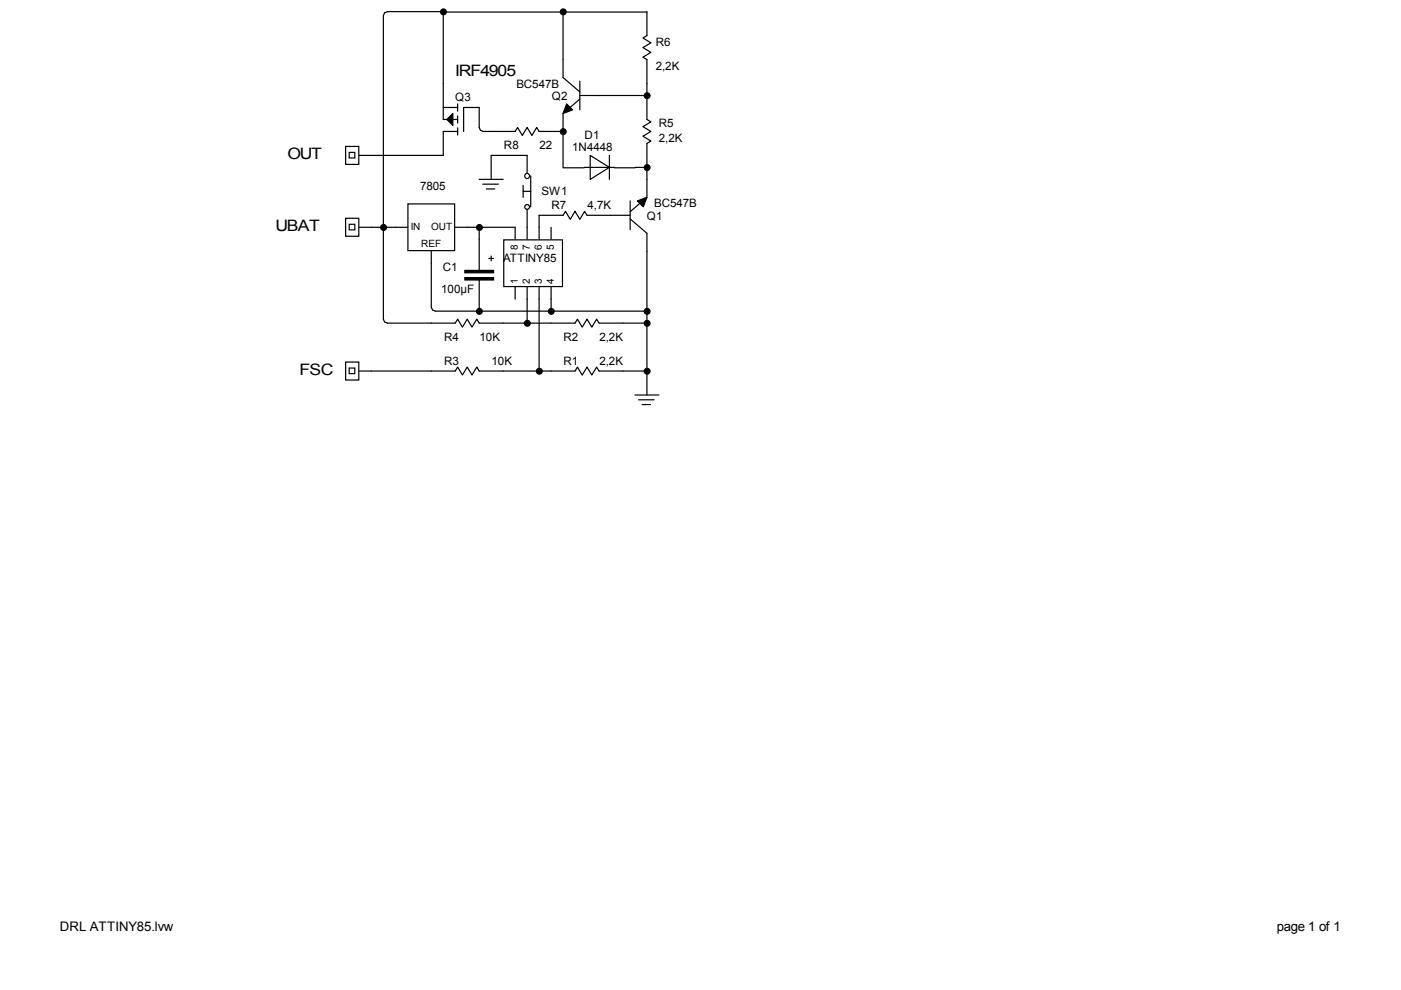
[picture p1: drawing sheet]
<svg xmlns="http://www.w3.org/2000/svg" width="297mm" height="210mm" viewBox="0 0 297 210" stroke-linecap="round" stroke-linejoin="round" font-family="sans-serif">
<path d="M109.2 48.2v2.5M111.8 48.2v2.5M114.3 48.2v2.5M116.8 48.2v2.5M109.2 60.9v2.5M111.8 60.9v2.5M114.3 60.9v2.5M116.8 60.9v2.5" fill="none" stroke="#000" stroke-width=".25"/>
<path d="M106.8 50.9h12.5v9.9h-12.5z" fill-rule="evenodd" fill="#fff" stroke="#000" stroke-width=".25"/>
<path d="M83.8 48.2h2.6M91.4 53.3v2.5M96.5 48.2h2.6M91.4 68.5h5.1l.5-.8 1 1.7 1.1-1.7 1 1.7 1-1.7 .5 .8h5.1M91.4 78.7h5.1l.5-.9 1 1.7 1.1-1.7 1 1.7 1-1.7 .5 .9h5.1M116.8 78.7h5.1l.5-.9 1 1.7 1.1-1.7 1 1.7 1-1.7 .5 .9h5.1M116.8 68.5h5.1l.5-.8 1 1.7 1.1-1.7 1 1.7 1-1.7 .5 .8h5.1" fill="none" stroke="#000" stroke-width=".25"/>
<path d="M86.5 43.2h9.9v9.9h-9.9z" fill-rule="evenodd" fill="#fff" stroke="#000" stroke-width=".25"/>
<path d="M119.4 12.6v3.8l3.5 3.1M137.2 2.5v5l-.9 .6 1.7 1-1.7 1 1.7 1-1.7 1 .9 .5v5.1M122.9 21l-3.5 3.1v3.8M122.9 20.2h4.1M137.2 20.2v5.1l.8 .5-1.7 1.1 1.7 1-1.7 1 1.7 1-.8 .5v5.1M137.2 38v3.8l-3.6 3.1M114.3 45.6h5.1l.5-.8 1 1.7 1-1.7 1 1.7 1.1-1.7 .5 .8h9.1M133.6 46.4l3.6 3.1v3.8" fill="none" stroke="#000" stroke-width=".25"/>
<g fill="#000" stroke="#000" stroke-width=".25">
<path d="M120.1 22l1.3 1.3-2 .8zM135.1 42.6l2.1-.8-.8 2.1z"/>
<path d="M122.9 17.2v6.1z" fill-rule="evenodd"/>
<path d="M133.6 42.6v6.1z" fill-rule="evenodd"/>
</g>
<path d="M125.1 32.9l4.1 2.6-4.1 2.5z" fill="#fff" stroke="#000" stroke-width=".25"/>
<path d="M94 17.7v7.6M76.2 32.9h2.5M94 27.9v5M98.3 22.8h3.3M104.1 27.9h5.1l.5-.9 1 1.7 1.1-1.7 1 1.7 1-1.7 .5 .9h5.1M119.4 35.6h4.5M129.2 32.9v5.1M130.2 35.6h4.5" fill="none" stroke="#000" stroke-width=".25"/>
<g fill="#000" stroke="#000" stroke-width=".25">
<path d="M94.7 25.3l1.3-1.2v2.5zM94 27.9h3zM94 25.3h3zM94 22.8h3z"/>
<path d="M97 27.1v1.5z" fill-rule="evenodd"/>
<path d="M97 24.6v1.5z" fill-rule="evenodd"/>
<path d="M97 22v1.6z" fill-rule="evenodd"/>
<path d="M98.3 22.8v5.1z" fill-rule="evenodd"/>
</g>
<g fill="#fff" stroke="#000" stroke-width=".25">
<path d="M73.3 31h2.8v3.9h-2.8z" fill-rule="evenodd"/>
<path d="M74 32.3h1.2v1.2h-1.2z" fill-rule="evenodd"/>
</g>
<path d="M76.2 78.7h2.5M137.2 78.7v5M134.6 83.7h5.1M135.4 84.8h3.3M136.1 85.8h1.8" fill="none" stroke="#000" stroke-width=".25"/>
<g fill="#fff" stroke="#000" stroke-width=".25">
<path d="M73.3 76.8h2.8v3.8h-2.8z" fill-rule="evenodd"/>
<path d="M74 78h1.2v1.2h-1.2z" fill-rule="evenodd"/>
</g>
<path d="M76.2 48.2h2.5" fill="none" stroke="#000" stroke-width=".25"/>
<g fill="#fff" stroke="#000" stroke-width=".25">
<path d="M73.3 46.3h2.8v3.8h-2.8z" fill-rule="evenodd"/>
<path d="M74 47.6h1.2v1.1h-1.2z" fill-rule="evenodd"/>
</g>
<g fill="#000" stroke="#000" stroke-width=".25">
<path d="M98.6 57.3h6v.5h-6z" fill-rule="evenodd"/>
<path d="M98.6 58.9h6v.5h-6z" fill-rule="evenodd"/>
</g>
<g fill="none" stroke="#000" stroke-width=".25">
<path d="M101.6 38h5.1M102.4 39h3.3M104.1 32.9v5.1M110.9 39.3v2.5M111.8 32.9v3.9M112.5 37.3v6.6M123.9 35.5h6.3M101.6 50.7v6.6M101.6 59.4v6.6M103.1 40.1h1.8M103.6 54.8h1M104.1 54.3v1"/>
<path d="M110.9 40.6h1.6M111.8 44.4v3.8"/>
</g>
<g fill="#fff" stroke="#000" stroke-width=".25">
<circle cx="111.8" cy="43.9" r=".51"/>
<circle cx="111.7" cy="37.3" r=".53"/>
</g>
<g fill="none" stroke="#000" stroke-width=".25">
<path d="M94 17.7v-15.2h-11.9l-.6 .2-.2 .6v64.4l.2 .6 .6 .2h9.3M94 2.6h43.2M119.4 2.5v10.1M137.2 17.7v2.5h-10.2M78.7 32.9h15.3M101.6 22.8v4.2l.3 .6 .5 .3h1.7M104.1 32.9h7.7M119.4 27.9v7.6M134.6 35.5h2.6v2.5M78.7 48.2h5.1M91.4 55.8v9.3l.3 .6 .6 .3h44.9M99.1 48.2h10.1"/>
<path d="M101.6 48.2v2.5M114.3 45.6v2.6M137.2 53.3v25.4h-5.1M78.7 78.7h12.7M106.7 68.5h10.1M106.7 78.7h10.1M111.8 63.4v5.1M114.3 63.4v15.3M116.8 63.4v2.6M132.1 68.5h5.1"/>
</g>
<g fill="#000" stroke="#000" stroke-width=".21">
<circle cx="94" cy="2.5" r=".64"/>
<circle cx="119.4" cy="2.5" r=".64"/>
<circle cx="119.4" cy="27.9" r=".64"/>
<circle cx="137.2" cy="20.3" r=".64"/>
<circle cx="137.2" cy="35.5" r=".64"/>
<circle cx="81.3" cy="48.2" r=".64"/>
<circle cx="101.6" cy="48.2" r=".64"/>
<circle cx="101.6" cy="66" r=".64"/>
<circle cx="111.8" cy="68.6" r=".64"/>
<circle cx="114.3" cy="78.7" r=".64"/>
<circle cx="116.9" cy="66" r=".64"/>
<circle cx="137.2" cy="68.6" r=".64"/>
<circle cx="137.2" cy="66" r=".64"/>
<circle cx="137.2" cy="78.7" r=".64"/>
</g>
<g font-size="3.3">
<text x="96.5" y="16">IRF4905</text>
<text x="61" y="33.8">OUT</text>
<text x="58.4" y="49">UBAT</text>
<text x="63.5" y="79.5">FSC</text>
</g>
<g font-size="2.8">
<text x="12.7" y="197.3">DRL ATTINY85.lvw</text>
<text x="270.7" y="197.3">page 1 of 1</text>
</g>
<g font-size="2.5">
<text x="139" y="9.8">R6</text>
<text x="139" y="14.9">2,2K</text>
<text x="96.5" y="21.4">Q3</text>
<text x="109.5" y="18.7">BC547B</text>
<text x="117" y="21.3">Q2</text>
<text x="124" y="29.6">D1</text>
<text x="139.7" y="27">R5</text>
<text x="106.8" y="31.7">R8</text>
<text x="114.4" y="31.7">22</text>
<text x="121.3" y="32.1">1N4448</text>
<text x="139.7" y="30.2">2,2K</text>
<text x="89.1" y="40.3">7805</text>
<text x="114.8" y="41.2">SW1</text>
<text x="116.9" y="44.4">R7</text>
<text x="124.5" y="44.4">4,7K</text>
<text x="137.2" y="46.7">Q1</text>
<text x="138.7" y="43.8">BC547B</text>
<text x="93.9" y="57.5">C1</text>
<text x="106.7" y="55.6">ATTINY85</text>
<text x="93.6" y="62.2">100µF</text>
<text x="94.1" y="72.3">R4</text>
<text x="94.1" y="77.4">R3</text>
<text x="101.7" y="72.3">10K</text>
<text x="104.2" y="77.4">10K</text>
<text x="119.5" y="77.4">R1</text>
<text x="119.5" y="72.3">R2</text>
<text x="127.1" y="77.4">2,2K</text>
<text x="127.1" y="72.3">2,2K</text>
</g>
<g font-size="2.1">
<text x="87.1" y="48.8">IN</text>
<text x="89.3" y="52.3">REF</text>
<text x="91.4" y="48.8">OUT</text>
<text x="109.8" y="52.9" transform="rotate(-90 109.8 52.9)">8</text>
<text x="112.4" y="52.9" transform="rotate(-90 112.4 52.9)">7</text>
<text x="114.9" y="52.9" transform="rotate(-90 114.9 52.9)">6</text>
<text x="117.4" y="52.9" transform="rotate(-90 117.4 52.9)">5</text>
<text x="109.8" y="60.1" transform="rotate(-90 109.8 60.1)">1</text>
<text x="112.4" y="60.1" transform="rotate(-90 112.4 60.1)">2</text>
<text x="114.9" y="60.1" transform="rotate(-90 114.9 60.1)">3</text>
<text x="117.4" y="60.1" transform="rotate(-90 117.4 60.1)">4</text>
</g>
</svg>
